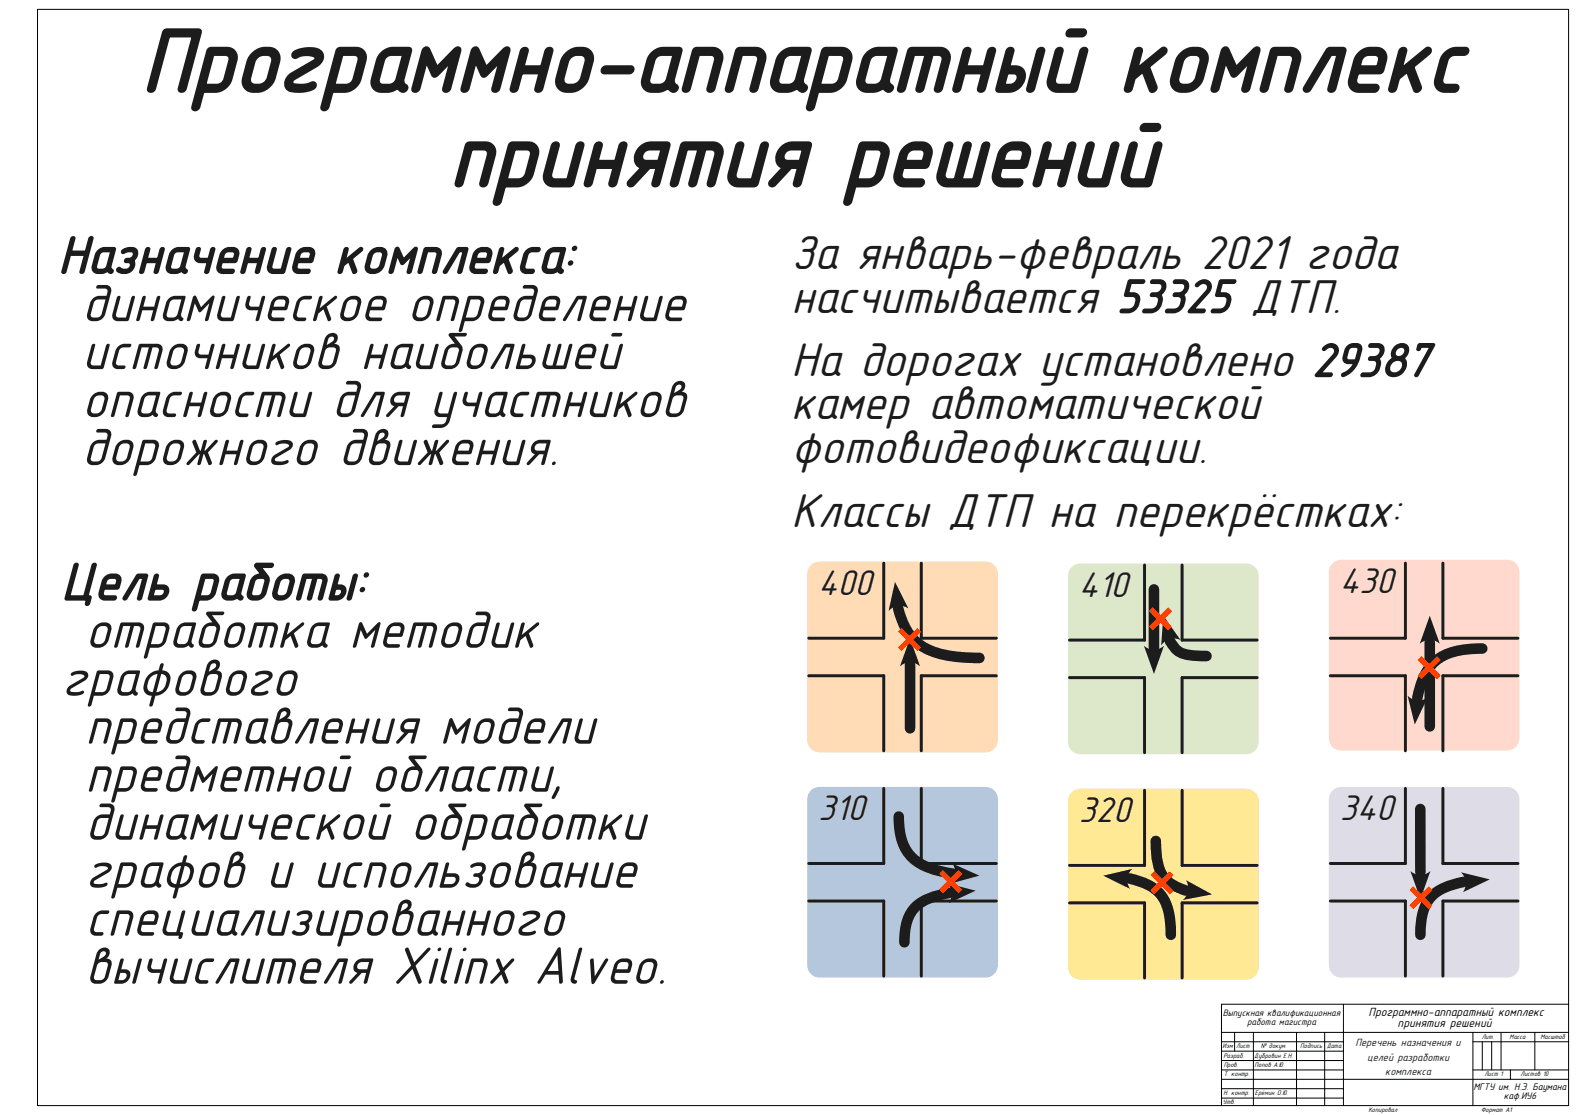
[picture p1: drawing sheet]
<svg xmlns="http://www.w3.org/2000/svg" width="841mm" height="594mm" viewBox="0 0 841 594" stroke-linecap="round" stroke-linejoin="round" font-family="sans-serif">
<g fill="none" stroke="#000" stroke-width=".53">
<path d="M20 5h816v584h-816zM716 535v54M836 535h-185v54M651 550h185M651 555h65M651 560h65M658 550v10M668 550v39M691 550v39M706 550v39M785 550v39M785 555h51"/>
<path d="M790 555v15M795 555v15M800 550v20M818 550v20M651 575h185M651 570h65M651 565h65M651 580h65M785 570h51M805 570v5M651 585h65"/>
</g>
<path d="M433 302l2-2h2h88a6 6 0 0 1 6 6v88a6 6 0 0 1-6 6h-88a6 6 0 0 1-6-6v-88v-2z" fill-rule="evenodd" fill="#ffdbb6"/>
<path d="M433 302l2-2h2h88a6 6 0 0 1 6 6v88a6 6 0 0 1-6 6h-88a6 6 0 0 1-6-6v-88v-2z" fill="none" stroke="#ffdbb6" stroke-width="1.6" stroke-linecap="butt"/>
<path d="M471 300v40h-40M491 300v40h40M431 360h40v40M531 360h-40v40" fill="none" stroke="#1c1c1c" stroke-width="1.6"/>
<path d="M572 303l2-2h2h88a6 6 0 0 1 6 6v88a6 6 0 0 1-6 6h-88a6 6 0 0 1-6-6v-88v-2z" fill-rule="evenodd" fill="#dde8cb"/>
<path d="M572 303l2-2h2h88a6 6 0 0 1 6 6v88a6 6 0 0 1-6 6h-88a6 6 0 0 1-6-6v-88v-2z" fill="none" stroke="#dde8cb" stroke-width="1.6" stroke-linecap="butt"/>
<path d="M610 301v40h-40M630 301v40h40M570 361h40v40M670 361h-40v40" fill="none" stroke="#1c1c1c" stroke-width="1.6"/>
<path d="M711 301l2-2h2h88a6 6 0 0 1 6 6v88a6 6 0 0 1-6 6h-88a6 6 0 0 1-6-6v-88v-2z" fill-rule="evenodd" fill="#ffd8ce"/>
<path d="M711 301l2-2h2h88a6 6 0 0 1 6 6v88a6 6 0 0 1-6 6h-88a6 6 0 0 1-6-6v-88v-2z" fill="none" stroke="#ffd8ce" stroke-width="1.6" stroke-linecap="butt"/>
<path d="M749 300v40h-40M769 300v40h40M709 360h40v40M809 360h-40v40" fill="none" stroke="#1c1c1c" stroke-width="1.6"/>
<path d="M433 422l2-2h2h88a6 6 0 0 1 6 6v88a6 6 0 0 1-6 6h-88a6 6 0 0 1-6-6v-88v-2z" fill-rule="evenodd" fill="#b4c7dc"/>
<path d="M433 422l2-2h2h88a6 6 0 0 1 6 6v88a6 6 0 0 1-6 6h-88a6 6 0 0 1-6-6v-88v-2z" fill="none" stroke="#b4c7dc" stroke-width="1.6" stroke-linecap="butt"/>
<path d="M471 420v40h-40M491 420v40h40M431 480h40v40M531 480h-40v40" fill="none" stroke="#1c1c1c" stroke-width="1.6"/>
<path d="M572 423l2-2h2h88a6 6 0 0 1 6 6v88a6 6 0 0 1-6 6h-88a6 6 0 0 1-6-6v-88v-2z" fill-rule="evenodd" fill="#ffe994"/>
<path d="M572 423l2-2h2h88a6 6 0 0 1 6 6v88a6 6 0 0 1-6 6h-88a6 6 0 0 1-6-6v-88v-2z" fill="none" stroke="#ffe994" stroke-width="1.6" stroke-linecap="butt"/>
<path d="M610 421v40h-40M630 421v40h40M570 481h40v40M670 481h-40v40" fill="none" stroke="#1c1c1c" stroke-width="1.6"/>
<path d="M711 422l2-2h2h88a6 6 0 0 1 6 6v88a6 6 0 0 1-6 6h-88a6 6 0 0 1-6-6v-88v-2z" fill-rule="evenodd" fill="#dedce6"/>
<path d="M711 422l2-2h2h88a6 6 0 0 1 6 6v88a6 6 0 0 1-6 6h-88a6 6 0 0 1-6-6v-88v-2z" fill="none" stroke="#dedce6" stroke-width="1.6" stroke-linecap="butt"/>
<path d="M749 420v40h-40M769 420v40h40M709 480h40v40M809 480h-40v40" fill="none" stroke="#1c1c1c" stroke-width="1.6"/>
<path d="M479 324a30 30 0 0 0 27 25l16 2" fill="none" stroke="#1c1c1c" stroke-width="5.6"/>
<path d="M477 310l7 14a8 8 0 0 0-10 2z" fill-rule="evenodd" fill="#1c1c1c"/>
<path d="M485 354v34" fill="none" stroke="#1c1c1c" stroke-width="5.6"/>
<path d="M485 340l5 15a8 8 0 0 0-10 0z" fill-rule="evenodd" fill="#1c1c1c"/>
<path d="M624 342a13 13 0 0 0 14 7l5 1" fill="none" stroke="#1c1c1c" stroke-width="5.6"/>
<path d="M620 328l9 13a8 8 0 0 0-10 3z" fill-rule="evenodd" fill="#1c1c1c"/>
<path d="M615 314v31" fill="none" stroke="#1c1c1c" stroke-width="5.6"/>
<path d="M610 344a8 8 0 0 0 10 0l-5 15z" fill-rule="evenodd" fill="#1c1c1c"/>
<g fill="#ff4000">
<path d="M612 326l2-2 4 4 5-4 2 2-5 4 5 4-2 2-5-4-4 4-2-2 4-4z" fill-rule="evenodd"/>
<path d="M479 337l2-2 4 4 4-4 2 2-4 4 4 4-2 2-4-4-4 4-2-2 4-4z" fill-rule="evenodd"/>
</g>
<path d="M790 346a35 35 0 0 0-26 7 36 36 0 0 0-9 19" fill="none" stroke="#1c1c1c" stroke-width="5.6"/>
<path d="M750 371a8 8 0 0 0 11 1l-7 14z" fill-rule="evenodd" fill="#1c1c1c"/>
<path d="M762 342v45" fill="none" stroke="#1c1c1c" stroke-width="5.6"/>
<path d="M762 328l5 15a8 8 0 0 0-10 0z" fill-rule="evenodd" fill="#1c1c1c"/>
<path d="M756 352l2-2 4 4 4-4 2 2-4 4 4 4-2 2-4-4-4 4-2-2 4-4z" fill-rule="evenodd" fill="#ff4000"/>
<path d="M479 435a27 27 0 0 0 10 24 46 46 0 0 0 19 6" fill="none" stroke="#1c1c1c" stroke-width="5.6"/>
<path d="M508 460l14 6-15 5a8 8 0 0 0 1-11z" fill-rule="evenodd" fill="#1c1c1c"/>
<path d="M506 476a27 27 0 0 0-21 11l-2 8-1 7" fill="none" stroke="#1c1c1c" stroke-width="5.6"/>
<path d="M505 471l15 3-14 7a8 8 0 0 0-1-10z" fill-rule="evenodd" fill="#1c1c1c"/>
<path d="M501 466l2-2 4 4 4-4 2 2-4 4 4 4-2 2-4-4-4 4-2-2 4-4z" fill-rule="evenodd" fill="#ff4000"/>
<path d="M616 448a29 29 0 0 0 5 21 26 26 0 0 0 11 5" fill="none" stroke="#1c1c1c" stroke-width="5.6"/>
<path d="M632 469l14 7-16 3a8 8 0 0 0 2-10z" fill-rule="evenodd" fill="#1c1c1c"/>
<path d="M602 468a24 24 0 0 1 20 16l2 6v8" fill="none" stroke="#1c1c1c" stroke-width="5.6"/>
<path d="M588 467l15-4a8 8 0 0 0-1 11z" fill-rule="evenodd" fill="#1c1c1c"/>
<path d="M613 466l2-2 4 4 4-4 2 2-4 4 4 4-2 2-4-4-4 4-2-2 4-4z" fill-rule="evenodd" fill="#ff4000"/>
<path d="M757 431v34" fill="none" stroke="#1c1c1c" stroke-width="5.6"/>
<path d="M752 464a8 8 0 0 0 10 0l-5 15z" fill-rule="evenodd" fill="#1c1c1c"/>
<path d="M780 470a27 27 0 0 0-20 11 35 35 0 0 0-3 17" fill="none" stroke="#1c1c1c" stroke-width="5.6"/>
<path d="M779 465l15 3-14 7a8 8 0 0 0-1-10z" fill-rule="evenodd" fill="#1c1c1c"/>
<path d="M751 474l2-2 4 4 4-4 2 2-4 4 4 4-2 2-4-4-4 4-2-2 4-4z" fill-rule="evenodd" fill="#ff4000"/>
<g font-size="49.7" fill="#1c1c1c">
<text x="75" y="49">Программно-аппаратный комплекс</text>
<text x="239" y="99">принятия решений</text>
</g>
<g font-size="29.2" fill="#1c1c1c">
<text x="31" y="146">Назначение комплекса:</text>
<text x="43" y="171">динамическое определение</text>
<text x="43" y="197">источников наибольшей</text>
<text x="43" y="222">опасности для участников</text>
<text x="43" y="248">дорожного движения.</text>
<text x="33" y="320">Цель работы:</text>
<text x="45" y="345">отработка методик</text>
<text x="33" y="371">графового</text>
<text x="45" y="396">представления модели</text>
<text x="45" y="422">предметной области,</text>
<text x="45" y="447">динамической обработки</text>
<text x="45" y="473">графов и использование</text>
<text x="45" y="499">специализированного</text>
<text x="45" y="524">вычислителя Xilinx Alveo.</text>
</g>
<g font-size="26.3" fill="#1c1c1c">
<text x="422" y="144">За январь-февраль 2021 года</text>
<text x="422" y="167">насчитывается 53325 ДТП.</text>
<text x="422" y="201">На дорогах установлено 29387</text>
<text x="422" y="223">камер автоматической</text>
<text x="422" y="246">фотовидеофиксации.</text>
<text x="422" y="280">Классы ДТП на перекрёстках:</text>
</g>
<g font-size="19.7" fill="#1c1c1c">
<text x="436" y="317">400</text>
<text x="575" y="318">410</text>
<text x="714" y="316">430</text>
<text x="436" y="437">310</text>
<text x="575" y="438">320</text>
<text x="714" y="437">340</text>
</g>
<g font-size="6.6">
<text x="729" y="541">Программно-аппаратный комплекс</text>
<text x="745" y="547">принятия решений</text>
</g>
<g font-size="5.8" fill="#1c1c1c">
<text x="722" y="557">Перечень назначения и</text>
<text x="729" y="565">целей разработки</text>
<text x="738" y="573">комплекса</text>
</g>
<g font-size="5.3">
<text x="785" y="581">МГТУ им. Н.Э. Баумана</text>
<text x="802" y="586">каф.ИУ6</text>
</g>
<g font-size="5.1">
<text x="652" y="541">Выпускная квалификационная</text>
<text x="665" y="546">работа магистра</text>
</g>
<g font-size="3.7">
<text x="790" y="553">Лит.</text>
<text x="805" y="553">Масса</text>
<text x="821" y="553">Масштаб</text>
<text x="652" y="558">Изм</text>
<text x="652" y="563">Разраб.</text>
<text x="659" y="558">Лист</text>
<text x="668" y="563">Дубровин Е.Н.</text>
<text x="672" y="558">№ докум.</text>
<text x="693" y="558">Подпись</text>
<text x="707" y="558">Дата</text>
<text x="652" y="568">Пров.</text>
<text x="669" y="568">Попов А.Ю.</text>
<text x="652" y="573">Т. контр.</text>
<text x="791" y="573">Лист 1</text>
<text x="810" y="573">Листов 10</text>
<text x="652" y="583">Н. контр.</text>
<text x="669" y="583">Ерёмин О.Ю.</text>
<text x="652" y="588">Утв.</text>
<text x="729" y="592">Копировал</text>
<text x="789" y="592">Формат А1</text>
</g>
</svg>
